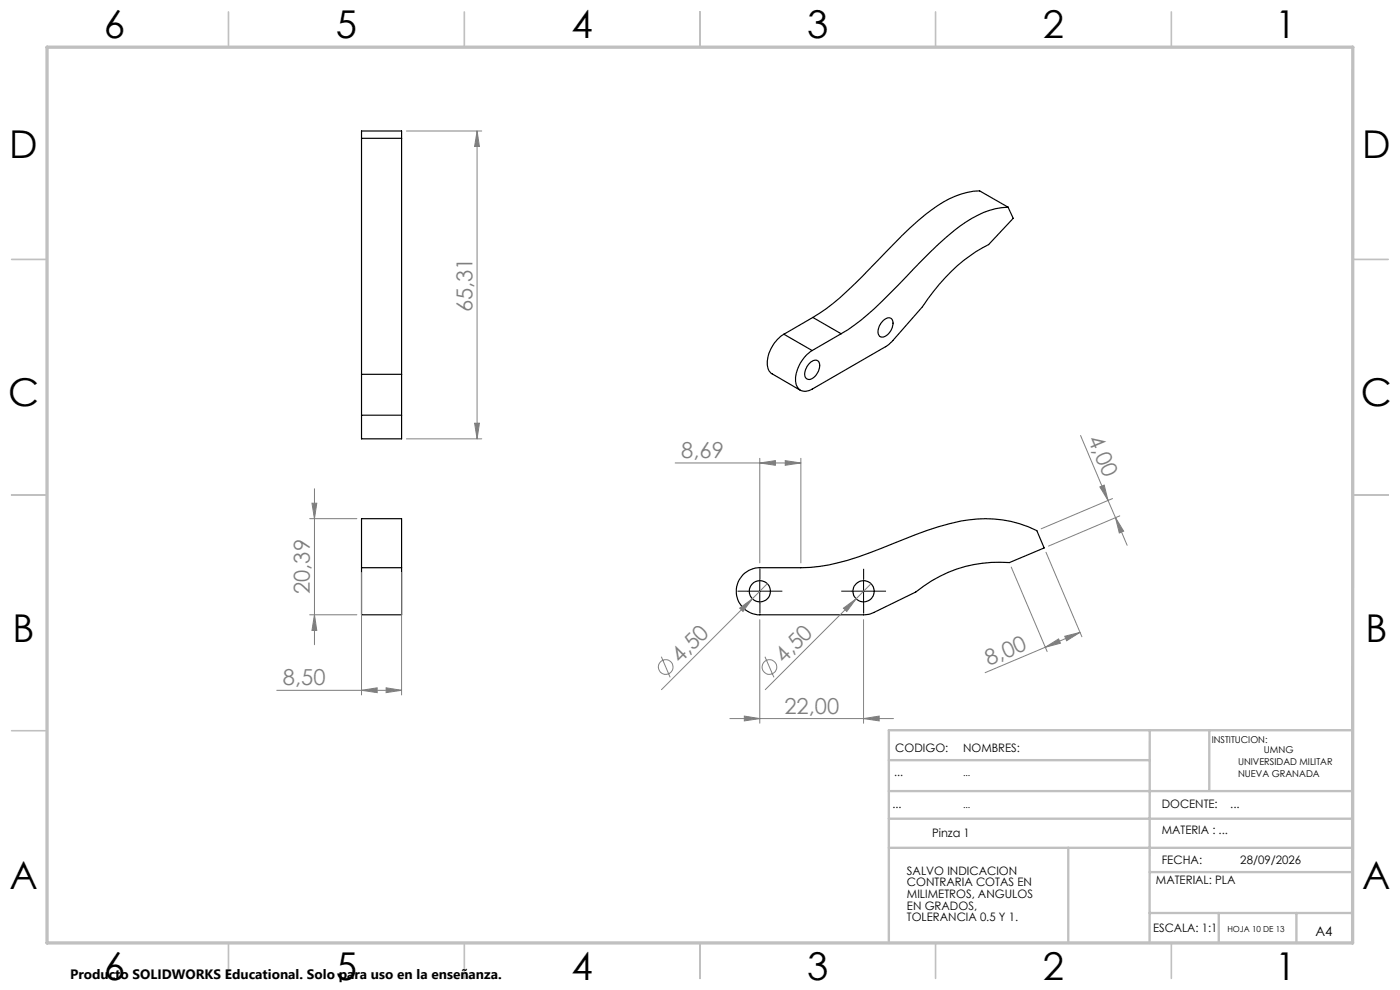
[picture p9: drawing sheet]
<svg xmlns="http://www.w3.org/2000/svg" width="297mm" height="210mm" viewBox="0 0 297 210" stroke-linecap="round" stroke-linejoin="round" font-family="sans-serif">
<g fill="none" stroke="#c0c0c0" stroke-width=".35">
<path d="M48.5 2.5v7.5M98.5 2.5v7.5M148.5 2.5v7.5M198.5 2.5v7.5M248.5 2.5v7.5M2.5 55h7.5M287 55h7.5M2.5 105h7.5M287 105h7.5M2.5 155h7.5M48.5 200v7.5M98.5 200v7.5"/>
<path d="M148.5 200v7.5M198.5 200v7.5M248.5 200v7.5"/>
</g>
<path d="M243.9 154.9v45.1M256.5 154.9v12.7M287 154.9h-98.4v45.1M188.6 173.7h98.3M188.6 179.8h98.3M188.6 167.8h98.3M188.6 161.2h55.3M226.6 179.8v20.2M243.9 193.7h43M243.9 185h43M258.6 193.7v6.3M275 193.7v6.3" fill="none" stroke="#c0c0c0" stroke-width=".5"/>
<path d="M10 10h277l-.1 190h-276.9z" fill="none" stroke="#c0c0c0" stroke-width=".7"/>
<g fill="none" stroke="#000" stroke-width=".25">
<path d="M76.7 29.3v50.1M76.7 29.3h8.5M76.7 29.3v-1.5h8.5v1.5M85.2 29.3v50.1M213.9 43.9a17.8 17.8 0 0 0-10.2 4 108.7 108.7 0 0 0-13.1 12.6 57.1 57.1 0 0 1-12.2 10.3M213.9 43.9l1 2.4-5.2 5.6a35.7 35.7 0 0 0-14 13.2l-6.5 7.4-.7 .7-16.2 9.3a2.13 2.13 0 0 1-2.3 .4 2.13 2.13 0 0 1-1.2-2 7.8 7.8 0 0 1 3.5-6.5M213.9 43.9l-6.1-3.4a18.8 18.8 0 0 0-11.3 4.9 180.1 180.1 0 0 0-13.7 13.3l-4.8 4.6a35.8 35.8 0 0 1-5.6 4M76.7 79.4h8.5M76.7 79.4v8.7M85.2 79.4v8.7M166.3 70.9a7.3 7.3 0 0 0-3.4 7.2l.6 1.1 6.3 3.6M166.3 70.9l6 3.5"/>
<path d="M171.8 77a1.12 1.12 0 0 1 1-.6 1.12 1.12 0 0 1 1 .6 3.1 3.1 0 0 1-2.2 3.5 1.21 1.21 0 0 1-.8-1.8l.4-1zM172.4 67.3l6 3.5M172.4 67.3l-6.1 3.6M178.4 70.8l-6.1 3.6M187.4 68a1.12 1.12 0 0 1 1-.6 1.12 1.12 0 0 1 1 .6 2.94 2.94 0 0 1-2.5 3.5 1.49 1.49 0 0 1-.4-2.2zM76.7 88.1v5h8.5v-5M76.7 88.1h8.5M76.7 120.4v10h8.5v-10M76.7 120.4v-10.4h8.5v10.4M76.7 120.4h8.5M157.7 121.9a5.2 5.2 0 0 1 3.5-1.5h8.7a46.9 46.9 0 0 0 17.1-4.1l4.8-1.9a47.1 47.1 0 0 1 17.3-4.4 23.8 23.8 0 0 1 10.9 2.6l1.5 3.6-7.4 3.1a27.5 27.5 0 0 0-19.8 6.3l-10 4.7-23.1 .1a5 5 0 0 1-4.6-3.1 5 5 0 0 1 1.1-5.4z"/>
<circle cx="161.2" cy="125.4" r="2.25"/>
<circle cx="183.2" cy="125.4" r="2.25"/>
</g>
<g fill="none" stroke="#808080" stroke-width=".21">
<path d="M86.2 27.8h16M101.2 27.8l.5 3.3h-1zM101.2 27.8v65.3M86.2 93.1h16M100.7 89.8h1l-.5 3.3zM143.2 98.2h26.7M161.2 98.2l3.3-.5v1zM161.2 97.2v22.2M166.6 97.7l3.3 .5-3.3 .5zM169.9 97.2v22.2M229.2 92.4l5.9 13.7M65.7 110h10"/>
<path d="M66.2 106.7h1l-.5 3.3zM66.7 103.7v33.1M221.9 117.1l7.6 18M233.3 103.3l.9-.4 .9 3.2zM235.1 106.1l1.5 3.7M236 105.8l-15.1 6.4M236.6 109.8l1.8 2.9-.9 .4zM236.6 109.8l2.5 5.9M237.6 109.4l-15.2 6.4M65.7 130.4h10M66.7 130.4l.5 3.3h-1zM76.7 121.4v26"/>
<path d="M85.2 121.4v26M140.3 139.3l1.9 4.4M156.9 129l2.7-2-2 2.7zM159.6 127l-19.3 19.3M161.2 131.4v22M162.3 139.3l1.9 4.4M162.8 123.8l-3.2 3.2M178.9 129l2.7-2-2 2.7zM181.6 127l-19.3 19.3M183.2 131.4v22M184.8 123.8l-3.2 3.2M214.5 120.3l7.6 17.9"/>
<path d="M221.8 137.3l2.8-1.8 .4 .9zM221.8 137.3l-12.8 5.4M225.9 135l3.2-.8-2.8 1.7zM229.1 134.2l-7.3 3.1M58.7 146.4h26.5M76.7 146.4l3.3-.5v1zM81.9 145.9l3.3 .5-3.3 .5zM154.8 152.4h34.7M157.9 151.9l3.3 .5-3.3 .5zM183.2 152.4l3.3-.5v1z"/>
<circle cx="141.2" cy="141.5" r="1.56"/>
<circle cx="163.2" cy="141.5" r="1.55"/>
</g>
<path d="M158.7 125.4h-2.2M161.2 122.9v-2.2M161.2 127.9v2.3M163.7 125.4h2.3M180.7 125.4h-2.2M183.2 122.9v-2.2M183.2 127.9v2.3M185.7 125.4h2.3" fill="none" stroke="#000" stroke-width=".21" stroke-dasharray="15.2 1.3 1.3 1.3" stroke-linecap="butt"/>
<path d="M158.7 125.4h5M161.2 122.9v5M180.7 125.4h5M183.2 122.9v5" fill="none" stroke="#000" stroke-width=".21"/>
<g fill="#808080">
<path d="M156.9 129l2.7-2-2 2.7z"/>
<path d="M178.9 129l2.7-2-2 2.7z"/>
<path d="M236.6 109.8l1.8 2.9-.9 .4zM233.3 103.3l.9-.4 .9 3.2z"/>
<path d="M81.9 145.9l3.3 .5-3.3 .5zM76.7 146.4l3.3-.5v1z"/>
<path d="M161.2 98.2l3.3-.5v1zM166.6 97.7l3.3 .5-3.3 .5z"/>
<path d="M221.8 137.3l2.8-1.8 .4 .9zM225.9 135l3.2-.8-2.8 1.7z"/>
<path d="M66.2 106.7h1l-.5 3.3zM66.7 130.4l.5 3.3h-1zM101.2 27.8l.5 3.3h-1zM100.7 89.8h1l-.5 3.3z"/>
<path d="M157.9 151.9l3.3 .5-3.3 .5zM183.2 152.4l3.3-.5v1z"/>
</g>
<g font-size="8.1">
<text x="22" y="8">6</text>
<text x="71.2" y="8">5</text>
<text x="121.2" y="8">4</text>
<text x="171.2" y="8">3</text>
<text x="221.2" y="8">2</text>
<text x="270.5" y="8">1</text>
<text x="2" y="33.6">D</text>
<text x="289" y="33.6">D</text>
<text x="1.7" y="86.1">C</text>
<text x="288.7" y="86.1">C</text>
<text x="2.7" y="136.1">B</text>
<text x="289.7" y="136.1">B</text>
<text x="2" y="188.6">A</text>
<text x="289" y="188.6">A</text>
<text x="22" y="208">6</text>
<text x="71.2" y="208">5</text>
<text x="121.2" y="208">4</text>
<text x="171.2" y="208">3</text>
<text x="221.2" y="208">2</text>
<text x="270.5" y="208">1</text>
</g>
<g font-size="4.7" fill="#808080">
<text x="100.2" y="66.2" transform="rotate(-90 100.2 66.2)">65,31</text>
<text x="230.7" y="93.2" transform="rotate(67 230.7 93.2)">4,00</text>
<text x="144.5" y="97.2">8,69</text>
<text x="65.7" y="126" transform="rotate(-90 65.7 126)">20,39</text>
<text x="144.3" y="140.9" transform="rotate(-45 144.3 140.9)">4,50</text>
<text x="166.3" y="140.9" transform="rotate(-45 166.3 140.9)">4,50</text>
<text x="209.8" y="141.2" transform="rotate(-23 209.8 141.2)">8,00</text>
<text x="60" y="145.4">8,50</text>
<text x="166.4" y="151.4">22,00</text>
</g>
<text font-size="2.9" x="14.9" y="207.6">Producto SOLIDWORKS Educational. Solo para uso en la enseñanza.</text>
<text font-size="2.8" x="279.1" y="198.6">A4</text>
<g font-size="2.5">
<text x="189.9" y="159.6">CODIGO:</text>
<text x="204.3" y="159.6">NOMBRES:</text>
<text x="189.7" y="164.6">...</text>
<text x="189.3" y="171.5">...</text>
<text x="246.5" y="171.5">DOCENTE:</text>
<text x="261" y="171.5">...</text>
<text x="197.8" y="177.6">Pinza 1</text>
<text x="246.5" y="176.9">MATERIA : ...</text>
<text x="192.4" y="185.6">SALVO INDICACION</text>
<text x="246.5" y="183.3">FECHA:</text>
<text x="263.1" y="183.3">28/09/2026</text>
<text x="192.4" y="188">CONTRARIA COTAS EN</text>
<text x="192.4" y="190.5">MILIMETROS, ANGULOS</text>
<text x="245.2" y="187.6">MATERIAL: PLA</text>
<text x="192.4" y="193">EN GRADOS,</text>
<text x="192.4" y="195.4">TOLERANCIA 0.5 Y 1.</text>
<text x="244.6" y="197.7">ESCALA: 1:1</text>
</g>
<g font-size="2">
<text x="257.1" y="157.6">INSTITUCION:</text>
<text x="268.1" y="159.7">UMNG</text>
<text x="204.3" y="164.6">...</text>
<text x="262.6" y="162.2">UNIVERSIDAD MILITAR</text>
<text x="262.6" y="164.7">NUEVA GRANADA</text>
<text x="204.3" y="171.4">...</text>
</g>
<text font-size="1.8" x="260.4" y="197.7">HOJA 10 DE 13</text>
</svg>
